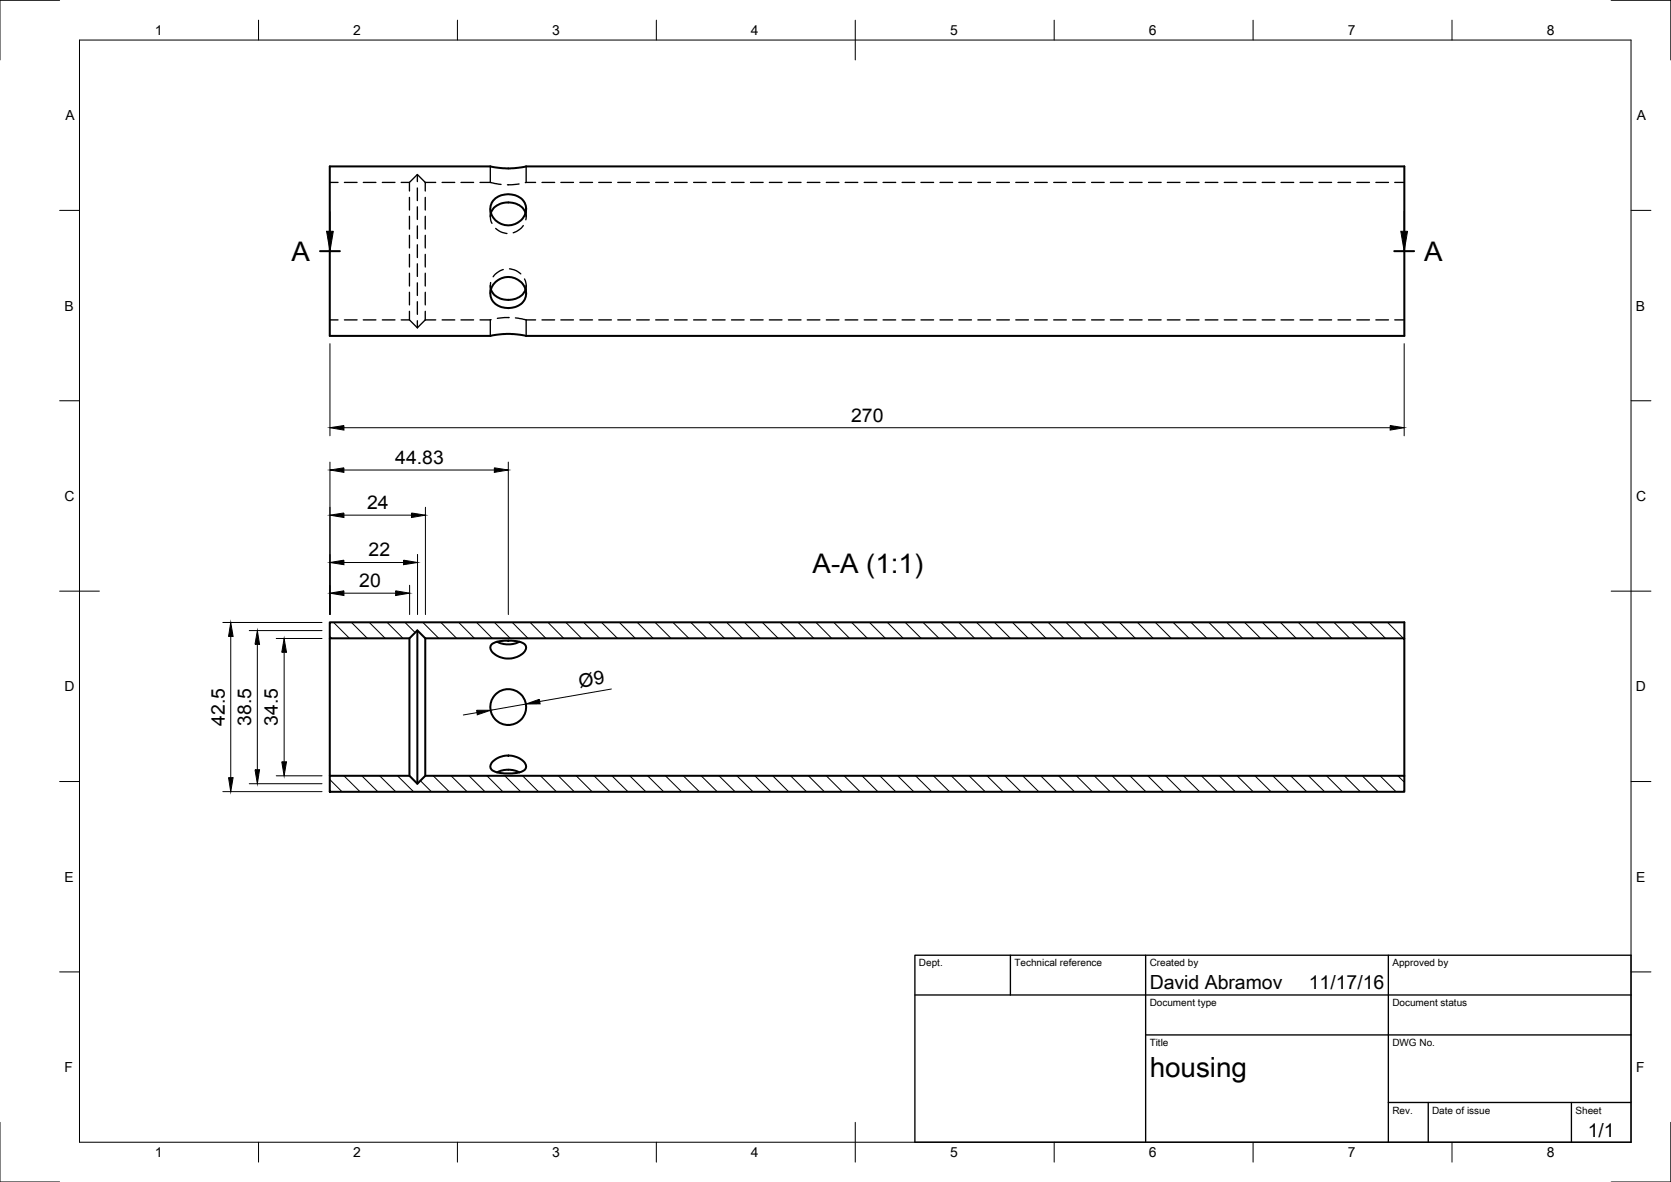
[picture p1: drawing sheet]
<svg xmlns="http://www.w3.org/2000/svg" width="420mm" height="297mm" viewBox="0 0 420 297" stroke-linecap="round" stroke-linejoin="round" font-family="sans-serif">
<g fill="none" stroke="#000" stroke-width=".34">
<path d="M82.9 45.8h2.1M86.6 45.8h3.1M91.3 45.8h3.2M96.1 45.8h3.2M100.8 45.8h2.1M102.9 45.8v2.2M102.9 49.6v3.2M102.9 54.3v3.3M102.9 59.1v3.2M102.9 45.8l2-2 2 2M104.9 43.8v1.8M104.9 47.2v3.2"/>
<path d="M104.9 52v3.1M104.9 56.8v3.1M106.9 45.8v2.2M106.9 49.6v3.2M106.9 54.3v3.3M106.9 59.1v3.2M106.9 45.8h2.6M111.1 45.8h3.2M115.9 45.8h3.1M120.6 45.8h2.6M123.2 45.8l2.7 .5M123.2 41.8v4"/>
<path d="M123.2 52.5v2M123.4 53.5l-.2 .8 .1 .9 .4 .9M124.6 57.4l1.1 .8 1.7 .5M130.5 46.2l-2.9 .2M131.5 56.7l-.9 .9-1.6 .9M132.1 53.5l.1 .8v.9M132.2 45.8l-.2 .1M132.2 41.8v4M132.2 52.5v2M132.2 45.8h2.4M136.2 45.8h3.2M141 45.8h3.1"/>
<path d="M145.8 45.8h3.1M150.5 45.8h3.2M155.3 45.8h3.2M160 45.8h3.2M164.8 45.8h3.2M169.5 45.8h3.2M174.3 45.8h3.2M179.1 45.8h3.1M183.9 45.8h3.1M188.6 45.8h3.2M193.4 45.8h3.2M198.2 45.8h3.1"/>
<path d="M202.9 45.8h3.2M207.7 45.8h3.2M212.4 45.8h3.2M217.2 45.8h3.2M222 45.8h3.1M226.7 45.8h3.2M231.5 45.8h3.2M236.3 45.8h3.1M241 45.8h3.2M245.8 45.8h3.2M250.5 45.8h3.2M255.3 45.8h3.2"/>
<path d="M260.1 45.8h3.1M264.8 45.8h3.2M269.6 45.8h3.2M274.4 45.8h3.1M279.1 45.8h3.2M283.9 45.8h3.2M288.7 45.8h3.1M293.4 45.8h3.2M298.2 45.8h3.2M302.9 45.8h3.2M307.7 45.8h3.2M312.5 45.8h3.1"/>
<path d="M317.2 45.8h3.2M322 45.8h3.2M326.8 45.8h3.1M331.5 45.8h3.2M336.3 45.8h3.2M341 45.8h3.2M345.8 45.8h3.2M350.6 45.8h2.4M102.9 63.9v3.2M102.9 68.7v3.2M102.9 73.4v3.2M102.9 78.2v2.2"/>
<path d="M104.9 61.5v3.2M104.9 66.3v3.2M104.9 71.1v3.1M104.9 75.8v3.2M106.9 63.9v3.2M106.9 68.7v3.2M106.9 73.4v3.2M106.9 78.2v2.2M123.2 71.7v2M123.3 71l-.1 .9 .2 .8M126.5 67.7l-1.6 .9-.9 .9M128 79.8l-3 .2"/>
<path d="M128.1 67.6l1.7 .4 1.1 .8M129.5 79.9l2.7 .5M131.8 70.1l.4 1.3-.1 1.3M132.2 71.7v2M82.9 80.4h2.1M86.6 80.4h3.1M91.3 80.4h3.2M96.1 80.4h3.2M100.8 80.4h2.1M102.9 80.4l2 2M104.9 80.6v1.8M106.9 80.4l-2 2"/>
<path d="M106.9 80.4h2.6M111.1 80.4h3.2M115.9 80.4h3.1M120.6 80.4h2.6M123.2 80.4v4M123.4 80.3l-.2 .1M132.2 80.4v4M132.2 80.4h2.4M136.2 80.4h3.2M141 80.4h3.1M145.8 80.4h3.1M150.5 80.4h3.2"/>
<path d="M155.3 80.4h3.2M160 80.4h3.2M164.8 80.4h3.2M169.5 80.4h3.2M174.3 80.4h3.2M179.1 80.4h3.1M183.9 80.4h3.1M188.6 80.4h3.2M193.4 80.4h3.2M198.2 80.4h3.1M202.9 80.4h3.2M207.7 80.4h3.2"/>
<path d="M212.4 80.4h3.2M217.2 80.4h3.2M222 80.4h3.1M226.7 80.4h3.2M231.5 80.4h3.2M236.3 80.4h3.1M241 80.4h3.2M245.8 80.4h3.2M250.5 80.4h3.2M255.3 80.4h3.2M260.1 80.4h3.1M264.8 80.4h3.2"/>
<path d="M269.6 80.4h3.2M274.4 80.4h3.1M279.1 80.4h3.2M283.9 80.4h3.2M288.7 80.4h3.1M293.4 80.4h3.2M298.2 80.4h3.2M302.9 80.4h3.2M307.7 80.4h3.2M312.5 80.4h3.1M317.2 80.4h3.2M322 80.4h3.2"/>
<path d="M326.8 80.4h3.1M331.5 80.4h3.2M336.3 80.4h3.2M341 80.4h3.2M345.8 80.4h3.2M350.6 80.4h2.4M230 240h180v47h-180zM230 250h180M254 240v10M288 240v47M349 240v47M288 260h122"/>
<path d="M349 277h61M359 277v10M395 277v10"/>
</g>
<g fill="none" stroke="#000" stroke-width=".51">
<path d="M82.9 41.8l40.7 .1a21.6 21.6 0 0 0 8.6-.1h220.8v42.6l-221.1-.1a21.6 21.6 0 0 0-8.7 .1h-40.3zM123.4 53.5a4.8 4.8 0 0 1 6.8-2.1 3.2 3.2 0 0 1 1.9 2.1M124 50.4a5.2 5.2 0 0 1 7.9 .6 4.3 4.3 0 0 1-1.4 4.7 4.3 4.3 0 0 1-4.9 .4 3.8 3.8 0 0 1-1.6-5.7zM80.4 63.1h5M123.4 72.7a4.8 4.8 0 0 0 6.8 2.1 3.2 3.2 0 0 0 1.9-2.1M124.5 70.9a4.5 4.5 0 0 1 5.1-.9 4.5 4.5 0 0 1 2.6 4.5 4.8 4.8 0 0 1-6.6 2.5 3.6 3.6 0 0 1-1.1-6.1zM350.4 63.1h5M104.9 158.4v38.5M82.9 160.4v34.5M102.9 160.4v34.5M106.9 160.4l-2-2-2 2h-20v-4h270.1v4M106.9 160.4h246.1v34.5"/>
<path d="M106.9 160.4v34.5M123.6 161.9a9.5 9.5 0 0 1 6.3-.8 2.34 2.34 0 0 1 2.3 1.6 4.3 4.3 0 0 1-4.4 2.8 4.3 4.3 0 0 1-4.6-2.8zM124.9 161.2a6.2 6.2 0 0 0 5.7 0M82.9 194.9h20l2 2 2-2h246.1v4.1h-270.1zM123.8 191.4a5.6 5.6 0 0 1 8.2 .5 1.47 1.47 0 0 1-1.4 2.1 10.8 10.8 0 0 1-6.8-.4 1.33 1.33 0 0 1 0-2.2zM124.9 194.1a6.2 6.2 0 0 1 5.7 0"/>
<circle cx="127.7" cy="177.7" r="4.5"/>
</g>
<g fill="none" stroke="#000" stroke-width=".25">
<path d="M15 .1h-15v15M20 10.1h390v276.9h-390zM65 5.1v5M115 5.1v5M165 5.1v5M215 5.1v10M265 5.1v5M315 5.1v5M365 5.1v5M405 .1h14.9v15M15 52.9h5M82.9 53.1v5"/>
<path d="M352.9 53.1v5M410 52.9h5M82.9 86.3v23.2M352.9 86.3v23.2M15 100.7h5M82.9 116.1v38.3M86.4 107.5h263M86.4 118.1h37.8M127.8 116.1v38.3M410 100.7h5M86.4 129.4h17M104.9 139.3v15.1"/>
<path d="M106.9 127.5v26.9M15 148.5h10M56 156.4h24.9M58 159.9v35.5M62.7 158.4h18.2M82.9 160l.5 .4M83.9 156.4l4 4M86.4 141.3h15M86.4 149h13M88.3 156.4l4.1 4M92.8 156.4l4.1 4M97.3 156.4l4 4"/>
<path d="M101.8 156.4l2.6 2.6M103 147.1v7.3M106.3 156.4l4 4M110.8 156.4l4 4M115.3 156.4l4 4M119.8 156.4l4 4M124.3 156.4l4 4M128.8 156.4l4 4M133.3 156.4l3.9 4M137.8 156.4l3.9 4M142.2 156.4l4 4M146.7 156.4l4 4"/>
<path d="M151.2 156.4l4 4M155.7 156.4l4 4M160.2 156.4l4 4M164.7 156.4l4 4M169.2 156.4l4 4M173.7 156.4l4 4M178.1 156.4l4.1 4M182.7 156.4l3.9 4M187.2 156.4l3.9 4M191.6 156.4l4 4M196.1 156.4l4 4M200.6 156.4l4 4"/>
<path d="M205.1 156.4l4 4M209.6 156.4l4 4M214.1 156.4l4 4M218.6 156.4l4 4M223.1 156.4l4 4M227.5 156.4l4.1 4M232 156.4l4.1 4M236.5 156.4l4 4M241 156.4l4 4M245.5 156.4l4 4M250 156.4l4 4M254.5 156.4l4 4"/>
<path d="M259 156.4l4 4M263.5 156.4l4 4M268 156.4l3.9 4M272.5 156.4l3.9 4M276.9 156.4l4 4M281.4 156.4l4 4M285.9 156.4l4 4M290.4 156.4l4 4M294.9 156.4l4 4M299.4 156.4l4 4M303.9 156.4l4 4M308.4 156.4l4 4"/>
<path d="M312.8 156.4l4.1 4M317.3 156.4l4.1 4M321.9 156.4l3.9 4M326.3 156.4l4 4M330.8 156.4l4 4M335.3 156.4l4 4M339.8 156.4l4 4M344.3 156.4l4 4M348.8 156.4l4 4M405 148.5h10M64.7 161.9v31.5M69.4 160.4h11.5"/>
<path d="M71.4 163.9v27.5M119.9 179.1l-3.4 .6M132.2 176.9l-8.9 1.6M153.7 173.1l-18.1 3.2M15 196.4h5M56 198.9h24.9M62.7 196.9h18.2M69.4 194.9h11.5M82.9 195.9l3 3M86.4 194.9l4.1 4M90.9 194.9l4.1 4M95.4 194.9l4 4"/>
<path d="M99.9 194.9l4 4M105.7 196.2l2.7 2.7M108.9 194.9l4 4M113.4 194.9l4 4M117.9 194.9l4 4M122.4 194.9l4 4M126.9 194.9l4 4M131.4 194.9l3.9 4M135.8 194.9l4 4M140.3 194.9l4 4M144.8 194.9l4 4M149.3 194.9l4 4"/>
<path d="M153.8 194.9l4 4M158.3 194.9l4 4M162.8 194.9l4 4M167.3 194.9l4 4M171.7 194.9l4.1 4M176.2 194.9l4.1 4M180.7 194.9l4 4M185.2 194.9l4 4M189.7 194.9l4 4M194.2 194.9l4 4M198.7 194.9l4 4M203.2 194.9l4 4"/>
<path d="M207.7 194.9l4 4M212.2 194.9l4 4M216.7 194.9l3.9 4M221.1 194.9l4 4M225.6 194.9l4.1 4M230.1 194.9l4 4M234.6 194.9l4 4M239.1 194.9l4 4M243.6 194.9l4 4M248.1 194.9l4 4M252.6 194.9l4 4M257 194.9l4.1 4"/>
<path d="M261.6 194.9l4 4M266.1 194.9l3.9 4M270.6 194.9l3.9 4M275 194.9l4 4M279.5 194.9l4 4M284 194.9l4 4M288.5 194.9l4 4M293 194.9l4 4M297.5 194.9l4 4M302 194.9l4 4M306.5 194.9l4 4M310.9 194.9l4.1 4"/>
<path d="M315.4 194.9l4 4M319.9 194.9l4 4M324.4 194.9l4 4M328.9 194.9l4 4M333.4 194.9l4 4M337.9 194.9l4 4M342.4 194.9l4 4M346.9 194.9l4 4M351.4 194.9l1.5 1.6M410 196.4h5M15 244.2h5M410 244.2h5"/>
<path d="M0 282v15h15M65 287v5M115 287v5M165 287v5M215 282v10M265 287v5M315 287v5M365 287v5M419.9 282v15h-14.9"/>
</g>
<g fill="#000" stroke="#000" stroke-width=".25">
<path d="M82.1 58.1h1.7l-.9 5zM352.1 58.1h1.7l-.9 5zM82.9 107.5l3.5-.6v1.2zM82.9 118.1l3.5-.6v1.2zM124.2 117.5l3.6 .6-3.6 .6zM349.4 106.9l3.5 .6-3.5 .6zM82.9 129.4l3.5-.5v1.1zM103.4 128.9l3.5 .5-3.5 .6zM58 156.4l.6 3.5h-1.2zM82.9 141.3l3.5-.6v1.2zM82.9 149l3.5-.5v1.1zM99.4 148.5l3.6 .5-3.6 .6z"/>
<path d="M101.4 140.7l3.5 .6-3.5 .6zM64.7 158.4l.5 3.5h-1.1zM71.4 160.4l.6 3.5h-1.2zM119.8 178.5h3.5l-3.3 1.1zM132.2 176.9l3.4-1.2 .2 1.2zM57.4 195.4h1.2l-.6 3.5zM64.1 193.4h1.1l-.5 3.5zM70.8 191.4h1.2l-.6 3.5z"/>
</g>
<text font-size="7" x="289" y="270.5">housing</text>
<g font-size="6.8">
<text x="73.3" y="65.6">A</text>
<text x="357.9" y="65.6">A</text>
<text x="204.2" y="143.9">A-A (1:1)</text>
</g>
<g font-size="4.9">
<text x="289" y="248.5">David Abramov</text>
<text x="329" y="248.5">11/17/16</text>
<text x="399.1" y="285.6">1/1</text>
</g>
<g font-size="4.7">
<text x="213.9" y="105.9">270</text>
<text x="99.4" y="116.6">44.83</text>
<text x="92.3" y="128">24</text>
<text x="92.6" y="139.8">22</text>
<text x="90.3" y="147.5">20</text>
<text x="145.8" y="172.8" transform="rotate(-10 145.8 172.8)">Ø9</text>
<text x="56.5" y="182.3" transform="rotate(-90 56.5 182.3)">42.5</text>
<text x="63.1" y="182.4" transform="rotate(-90 63.1 182.4)">38.5</text>
<text x="69.8" y="182.4" transform="rotate(-90 69.8 182.4)">34.5</text>
</g>
<g font-size="3.5">
<text x="38.9" y="8.8">1</text>
<text x="88.8" y="8.8">2</text>
<text x="138.8" y="8.8">3</text>
<text x="188.7" y="8.8">4</text>
<text x="238.8" y="8.8">5</text>
<text x="288.7" y="8.8">6</text>
<text x="338.8" y="8.8">7</text>
<text x="388.8" y="8.8">8</text>
<text x="16.4" y="30.2">A</text>
<text x="411.4" y="30.2">A</text>
<text x="16.2" y="78.1">B</text>
<text x="411.1" y="78.1">B</text>
<text x="16.2" y="125.9">C</text>
<text x="411.2" y="125.9">C</text>
<text x="16.2" y="173.7">D</text>
<text x="411.1" y="173.7">D</text>
<text x="16.2" y="221.5">E</text>
<text x="411.2" y="221.5">E</text>
<text x="16.2" y="269.4">F</text>
<text x="411.2" y="269.4">F</text>
<text x="38.9" y="290.8">1</text>
<text x="88.8" y="290.8">2</text>
<text x="138.8" y="290.8">3</text>
<text x="188.7" y="290.8">4</text>
<text x="238.8" y="290.8">5</text>
<text x="288.7" y="290.8">6</text>
<text x="338.8" y="290.8">7</text>
<text x="388.8" y="290.8">8</text>
</g>
<g font-size="2.5">
<text x="231" y="242.8">Dept.</text>
<text x="255" y="242.8">Technical reference</text>
<text x="289" y="242.8">Created by</text>
<text x="350" y="242.8">Approved by</text>
<text x="289" y="252.8">Document type</text>
<text x="350" y="252.8">Document status</text>
<text x="289" y="262.8">Title</text>
<text x="350" y="262.8">DWG No.</text>
<text x="350" y="279.8">Rev.</text>
<text x="360" y="279.8">Date of issue</text>
<text x="396" y="279.8">Sheet</text>
</g>
</svg>
